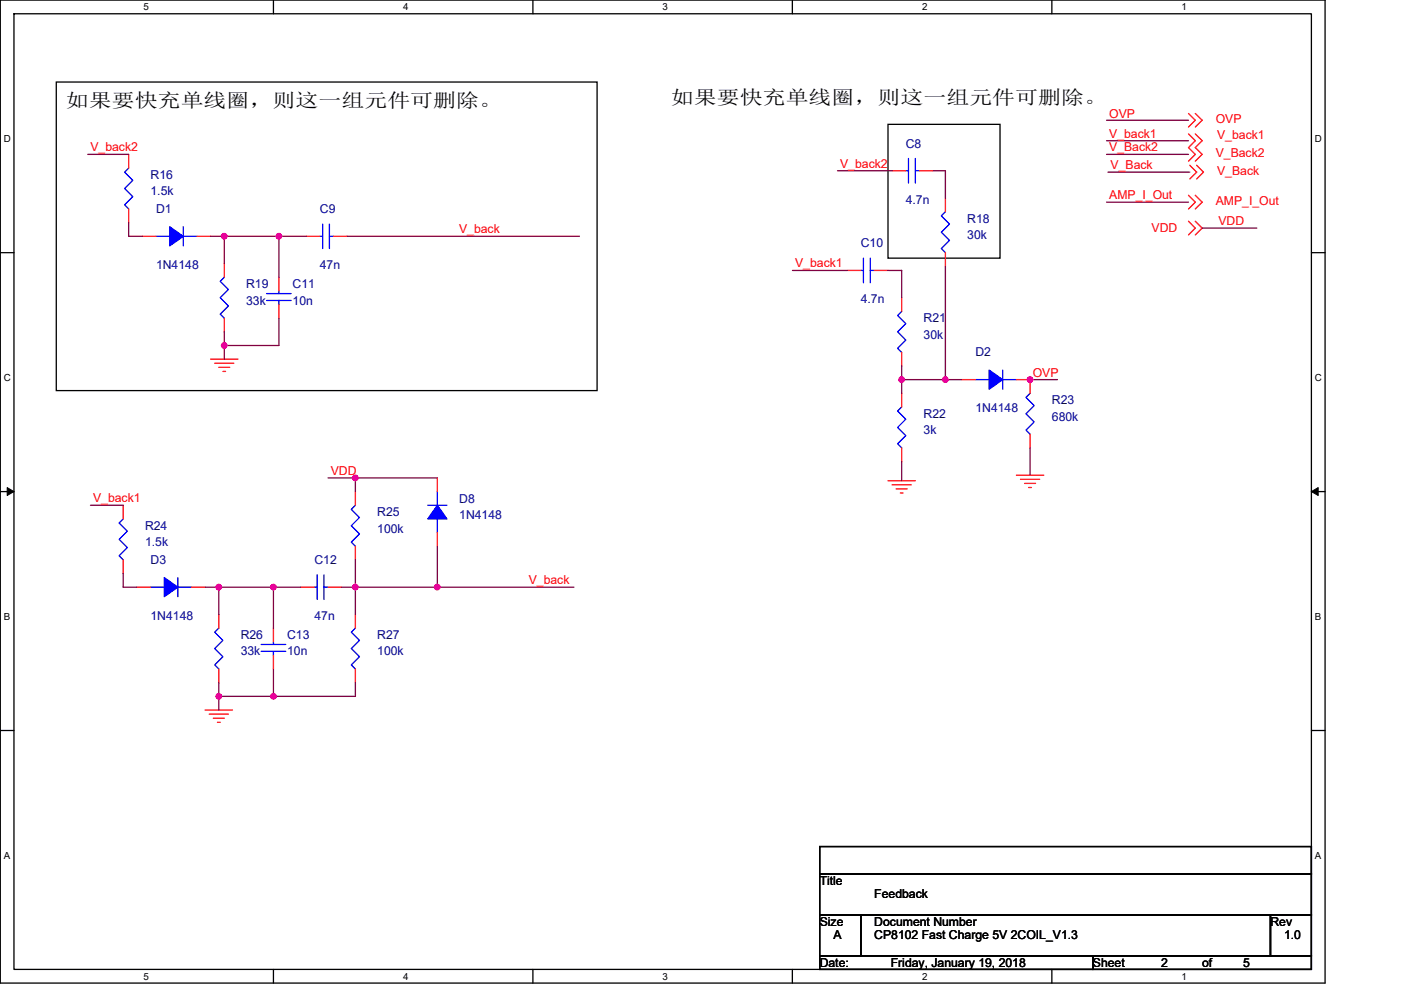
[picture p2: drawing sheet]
<svg xmlns="http://www.w3.org/2000/svg" width="297mm" height="210mm" viewBox="0 0 297 210" stroke-linecap="round" stroke-linejoin="round" font-family="sans-serif">
<path d="M.1 0h280.8v208.5h-280.8zM3 2.9h275v202.7h-275z" fill="none" stroke="#000" stroke-width=".28"/>
<g fill="#fff">
<path d="M30.5 .3h1.1v2.3h-1.1z"/>
<path d="M30.5 205.9h1.1v2.3h-1.1z"/>
</g>
<path d="M58 0v2.9M58 205.6v2.9" fill="none" stroke="#000" stroke-width=".28"/>
<g fill="#fff">
<path d="M85.5 .3h1.1v2.3h-1.1z"/>
<path d="M85.5 205.9h1.1v2.3h-1.1z"/>
</g>
<path d="M113 0v2.9M113 205.6v2.9" fill="none" stroke="#000" stroke-width=".28"/>
<g fill="#fff">
<path d="M140.5 .3h1.1v2.3h-1.1z"/>
<path d="M140.5 205.9h1.1v2.3h-1.1z"/>
</g>
<path d="M168 0v2.9M168 205.6v2.9" fill="none" stroke="#000" stroke-width=".28"/>
<g fill="#fff">
<path d="M195.5 .3h1.2v2.3h-1.2z"/>
<path d="M195.5 205.9h1.2v2.3h-1.2z"/>
</g>
<path d="M223 0v2.9M223 205.6v2.9" fill="none" stroke="#000" stroke-width=".28"/>
<g fill="#fff">
<path d="M250.5 .3h1.2v2.3h-1.2z"/>
<path d="M250.5 205.9h1.2v2.3h-1.2z"/>
<path d="M.8 28.3h1.5v2.3h-1.5z"/>
<path d="M278.8 28.3h1.5v2.3h-1.5z"/>
<path d="M.8 78.9h1.5v2.3h-1.5z"/>
<path d="M278.8 78.9h1.5v2.3h-1.5z"/>
</g>
<path d="M.1 53.6h2.9M278 53.6h2.9" fill="none" stroke="#000" stroke-width=".28"/>
<g fill="#fff">
<path d="M.8 129.6h1.4v2.3h-1.4z"/>
<path d="M278.8 129.6h1.4v2.3h-1.4z"/>
</g>
<path d="M.1 104.3h2.9M278 104.3h2.9" fill="none" stroke="#000" stroke-width=".28"/>
<path d="M1.5 103.4l1.5 .9-1.5 .8zM278 104.3l1.5-.9v1.7z" fill="#000" stroke="#000" stroke-width=".21"/>
<g fill="#fff">
<path d="M.8 180.3h1.4v2.3h-1.4z"/>
<path d="M278.8 180.3h1.4v2.3h-1.4z"/>
</g>
<path d="M11.9 17.4h114.7v65.4h-114.7zM188.3 26.4h23.7v28.4h-23.7zM.1 154.9h2.9M278 154.9h2.9M173.8 179.6h104.2v5.7h-104.2zM173.8 194h8.7v8.7h-8.7zM173.8 185.3h104.2v8.7h-104.2zM182.5 194h86.9v8.7h-86.9zM269.4 194h8.6v8.7h-8.6zM173.8 202.7h57.9v2.9h-57.9zM231.7 202.7h46.3v2.9h-46.3z" fill="none" stroke="#000" stroke-width=".28"/>
<g fill="none" stroke="#f00" stroke-width=".28">
<path d="M27.3 32.7v2.9M189.1 36.2h2.9M194.9 36.2h2.9M252 28.4l1.4 1.4-1.4 1.5 1.4 1.4-1.4 1.5M252 24.1l1.4 1.4-1.4 1.4M252.3 35.1l1.4 1.4-1.4 1.5M253.4 28.4l1.5 1.4-1.5 1.5 1.5 1.4-1.5 1.5M253.4 24.1l1.5 1.4-1.5 1.4M253.7 35.1l1.5 1.4-1.5 1.5M27.3 44.3v2.9M30.2 50.1h2.9M41.8 50.1h2.9"/>
<path d="M47.6 55.9v2.9M59.1 58.8v2.9M64.9 50.1h2.9M70.7 50.1h2.9M179.6 57.4h2.9M185.4 57.4h2.9M200.4 53.6v2.9M200.4 42v2.9M252 46.9l1.4 1.5-1.4 1.4M252 41.4l1.4 1.5-1.4 1.4M253.4 46.9l1.5 1.5-1.5 1.4M253.4 41.4l1.5 1.5-1.5 1.4"/>
<path d="M44.7 76.2h5.8M45.5 77h4.1M46.4 77.9h2.3M47.3 78.8h.5M47.6 67.5v2.9M59.1 64.6v2.9M191.2 74.7v2.9M191.2 63.1v2.9M191.2 95v2.9M191.2 83.4v2.9M203.9 80.5h2.9M215.5 80.5h2.9v2.9"/>
<path d="M218.4 92.1v2.9M26.1 118.7v2.9M26.1 107.2v2.9M75.4 115.8v2.9M75.4 104.3v2.9M92.7 112.9v2.9M92.7 101.4v2.9M188.3 102h5.8M189.1 102.8h4.1M190 103.7h2.3M190.9 104.6h.6M215.5 100.8h5.8"/>
<path d="M216.4 101.7h4M217.2 102.5h2.4M218.1 103.4h.6M29 124.5h2.9M40.6 124.5h2.9M46.4 130.3v2.9M58 133.2v2.9M58 139v2.9M63.8 124.5h2.9M69.6 124.5h2.9M75.4 130.3v2.9M43.5 150.6h5.8"/>
<path d="M44.4 151.5h4M45.2 152.3h2.4M46.1 153.2h.6M46.4 141.9v2.9M75.4 141.9v2.9"/>
</g>
<g fill="none" stroke="#00f" stroke-width=".28">
<path d="M27.3 35.6l-.9 .9 1.7 1.7-1.7 1.8 1.7 1.7-1.7 1.8 .9 .8M192 36.2h.6M192.6 33.6v5.2M194.1 36.2h.8M194.1 33.6v5.2M33.1 50.1h2.9M38.9 48.1v4.1M38.9 50.1h2.9M47.6 58.8l-.9 .9 1.7 1.7-1.7 1.7 1.7 1.8-1.7 1.7 .9 .9M67.8 50.1h.6M68.4 47.5v5.2M69.8 50.1h.9"/>
<path d="M69.8 47.5v5.2M182.5 57.4h.6M183.1 54.8v5.2M184.5 57.4h.9M184.5 54.8v5.2M200.4 44.9l-.8 .9 1.7 1.7-1.7 1.8 1.7 1.7-1.7 1.7 .8 .9M56.5 63.7h5.2M56.5 62.3h5.2M59.1 61.7v.6M59.1 63.7v.9M191.2 66l-.9 .9 1.7 1.7-1.7 1.8 1.7 1.7-1.7 1.8 .9 .8M212.6 78.5v4"/>
<path d="M191.2 86.3l-.9 .9 1.7 1.7-1.7 1.8 1.7 1.7-1.7 1.7 .9 .9M206.8 80.5h2.9M212.6 80.5h2.9M218.4 83.4l-.9 .9 1.8 1.7-1.8 1.8 1.8 1.7-1.8 1.7 .9 .9M26.1 110.1l-.9 .8 1.8 1.8-1.8 1.7 1.8 1.7-1.8 1.8 .9 .8M75.4 107.2l-.9 .8 1.7 1.8-1.7 1.7 1.7 1.7-1.7 1.8 .9 .8M90.7 107.2h4.1M92.7 110.1v2.8M92.7 104.3v2.9M31.9 124.5h2.9M37.7 122.5v4.1M37.7 124.5h2.9"/>
<path d="M46.4 133.2l-.9 .9 1.8 1.7-1.8 1.8 1.8 1.7-1.8 1.7 .9 .9M55.4 138.2h5.2M55.4 136.7h5.2M58 136.1v.6M58 138.2v.8M66.7 124.5h.5M67.2 121.9v5.2M68.7 124.5h.9M68.7 121.9v5.2M75.4 133.2l-.9 .9 1.7 1.7-1.7 1.8 1.7 1.7-1.7 1.7 .9 .9"/>
</g>
<g fill="#00f" stroke="#00f" stroke-width=".28">
<path d="M92.7 107.2l2.1 2.9h-4.1z" fill-rule="evenodd"/>
<path d="M209.7 78.5l2.9 2-2.9 2.1z" fill-rule="evenodd"/>
<path d="M36 48.1l2.9 2-2.9 2.1z" fill-rule="evenodd"/>
<path d="M34.8 122.5l2.9 2-2.9 2.1z" fill-rule="evenodd"/>
</g>
<g fill="none" stroke="#800040" stroke-width=".28">
<path d="M18.6 32.7h8.7M177.6 36.2h11.5M197.8 36.2h2.6v5.8M234.6 32.7h17.4M234.6 29.8h17.4M234.6 25.5h17.4M234.9 36.5h17.4M27.3 47.2v2.9h2.9M44.7 50.1h2.9M47.6 50.1v5.8M47.6 50.1h11.5v8.7M59.1 50.1h5.8"/>
<path d="M73.6 50.1h49.2M168 57.4h11.6M188.3 57.4h2.9v5.7M200.4 56.5v24M234.6 42.9h17.4M254.9 48.4h11.6M47.6 73.3v2.9M47.6 70.4v2.9M59.1 67.5v5.8h-11.5M191.2 77.6v2.9M191.2 80.5h9.2M191.2 80.5v2.9"/>
<path d="M191.2 97.9v4.1M200.4 80.5h3.5M218.4 95v5.8M218.4 80.5h5.8M19.2 107.2h6.9M69.6 101.4h5.8M75.4 118.7v5.8M75.4 101.4v2.9M75.4 101.4h17.3M92.7 115.8v8.7M26.1 121.6v2.9h2.9M43.5 124.5h2.9"/>
<path d="M46.4 124.5h11.6v8.7M46.4 124.5v5.8M58 124.5h5.8M72.5 124.5h2.9M75.4 124.5v5.8M75.4 124.5h17.3M92.7 124.5h29M46.4 147.7h11.6M46.4 147.7v2.9M46.4 144.8v2.9M58 141.9v5.8M75.4 144.8v2.9h-17.4"/>
</g>
<g fill="#f0f" stroke="#f0f" stroke-width=".28">
<circle cx="59.1" cy="50.1" r=".57"/>
<circle cx="47.5" cy="73.3" r=".57"/>
<circle cx="47.5" cy="50.1" r=".57"/>
<circle cx="191.2" cy="80.5" r=".57"/>
<circle cx="218.4" cy="80.5" r=".57"/>
<circle cx="75.3" cy="124.5" r=".57"/>
<circle cx="58" cy="124.5" r=".57"/>
<circle cx="58" cy="147.7" r=".57"/>
<circle cx="46.4" cy="147.7" r=".57"/>
<circle cx="75.3" cy="101.4" r=".57"/>
<circle cx="46.4" cy="124.5" r=".57"/>
<circle cx="200.4" cy="80.5" r=".57"/>
<circle cx="92.7" cy="124.5" r=".57"/>
</g>
<g font-size="4">
<text x="14" y="22.7">如果要快充单线圈，则这一组元件可删除。</text>
<text x="142.2" y="22.1">如果要快充单线圈，则这一组元件可删除。</text>
</g>
<g font-size="2.6" fill="#f00">
<text x="235.2" y="29.2">V_back1</text>
<text x="235.2" y="24.9">OVP</text>
<text x="257.8" y="26.1">OVP</text>
<text x="258.1" y="29.6">V_back1</text>
<text x="19.2" y="32.1">V_back2</text>
<text x="178.1" y="35.5">V_back2</text>
<text x="235.2" y="32.1">V_Back2</text>
<text x="235.5" y="35.8">V_Back</text>
<text x="257.8" y="33.3">V_Back2</text>
<text x="258.1" y="37.1">V_Back</text>
<text x="235.2" y="42.2">AMP_I_Out</text>
<text x="257.8" y="43.5">AMP_I_Out</text>
<text x="258.3" y="47.8">VDD</text>
<text x="97.3" y="49.4">V_back</text>
<text x="244.2" y="49.3">VDD</text>
<text x="168.6" y="56.7">V_back1</text>
<text x="219" y="79.9">OVP</text>
<text x="70.1" y="100.8">VDD</text>
<text x="19.7" y="106.5">V_back1</text>
<text x="112.1" y="123.9">V_back</text>
</g>
<g font-size="2.6" fill="#000080">
<text x="192" y="31.3">C8</text>
<text x="31.9" y="38">R16</text>
<text x="31.9" y="41.4">1.5k</text>
<text x="33.1" y="45.2">D1</text>
<text x="67.8" y="45.2">C9</text>
<text x="192" y="43.2">4.7n</text>
<text x="205.1" y="47.2">R18</text>
<text x="182.5" y="52.5">C10</text>
<text x="205.1" y="50.7">30k</text>
<text x="33.1" y="57.1">1N4148</text>
<text x="67.8" y="57.1">47n</text>
<text x="52.2" y="61.1">R19</text>
<text x="52.2" y="64.6">33k</text>
<text x="62" y="61.1">C11</text>
<text x="62" y="64.6">10n</text>
<text x="182.5" y="64.3">4.7n</text>
<text x="195.8" y="68.4">R21</text>
<text x="195.8" y="71.8">30k</text>
<text x="206.8" y="75.6">D2</text>
<text x="195.8" y="88.6">R22</text>
<text x="206.8" y="87.5">1N4148</text>
<text x="223" y="85.7">R23</text>
<text x="223" y="89.2">680k</text>
<text x="195.8" y="92.1">3k</text>
<text x="97.4" y="106.6">D8</text>
<text x="30.8" y="112.4">R24</text>
<text x="80" y="109.5">R25</text>
<text x="80" y="113">100k</text>
<text x="97.4" y="110.1">1N4148</text>
<text x="30.8" y="115.9">1.5k</text>
<text x="31.9" y="119.6">D3</text>
<text x="66.7" y="119.6">C12</text>
<text x="31.9" y="131.5">1N4148</text>
<text x="66.7" y="131.5">47n</text>
<text x="51" y="135.6">R26</text>
<text x="60.9" y="135.6">C13</text>
<text x="80" y="135.6">R27</text>
<text x="51" y="139">33k</text>
<text x="60.9" y="139">10n</text>
<text x="80" y="139">100k</text>
</g>
<g font-size="2.6">
<text x="173.8" y="187.7">Title</text>
<text x="185.4" y="190.6">Feedback</text>
<text x="173.8" y="196.4">Size</text>
<text x="185.4" y="196.4">Document Number</text>
<text x="269.4" y="196.4">Rev</text>
<text x="176.7" y="199.3">A</text>
<text x="185.4" y="199.3">CP8102 Fast Charge 5V 2COIL_V1.3</text>
<text x="272.2" y="199.3">1.0</text>
<text x="173.8" y="205">Date:</text>
<text x="188.9" y="205">Friday, January 19, 2018</text>
<text x="231.7" y="205">Sheet</text>
<text x="246.2" y="205">2</text>
<text x="254.9" y="205">of</text>
<text x="263.6" y="205">5</text>
</g>
<g font-size="2.1">
<text x="30.5" y="2.2">5</text>
<text x="85.5" y="2.2">4</text>
<text x="140.5" y="2.2">3</text>
<text x="195.5" y="2.2">2</text>
<text x="250.5" y="2.2">1</text>
<text x=".8" y="30.1">D</text>
<text x="278.8" y="30.1">D</text>
<text x=".8" y="80.8">C</text>
<text x="278.8" y="80.8">C</text>
<text x=".8" y="131.4">B</text>
<text x="278.8" y="131.4">B</text>
<text x=".8" y="182.1">A</text>
<text x="278.8" y="182.1">A</text>
<text x="30.5" y="207.8">5</text>
<text x="85.5" y="207.8">4</text>
<text x="140.5" y="207.8">3</text>
<text x="195.5" y="207.8">2</text>
<text x="250.5" y="207.8">1</text>
</g>
</svg>
